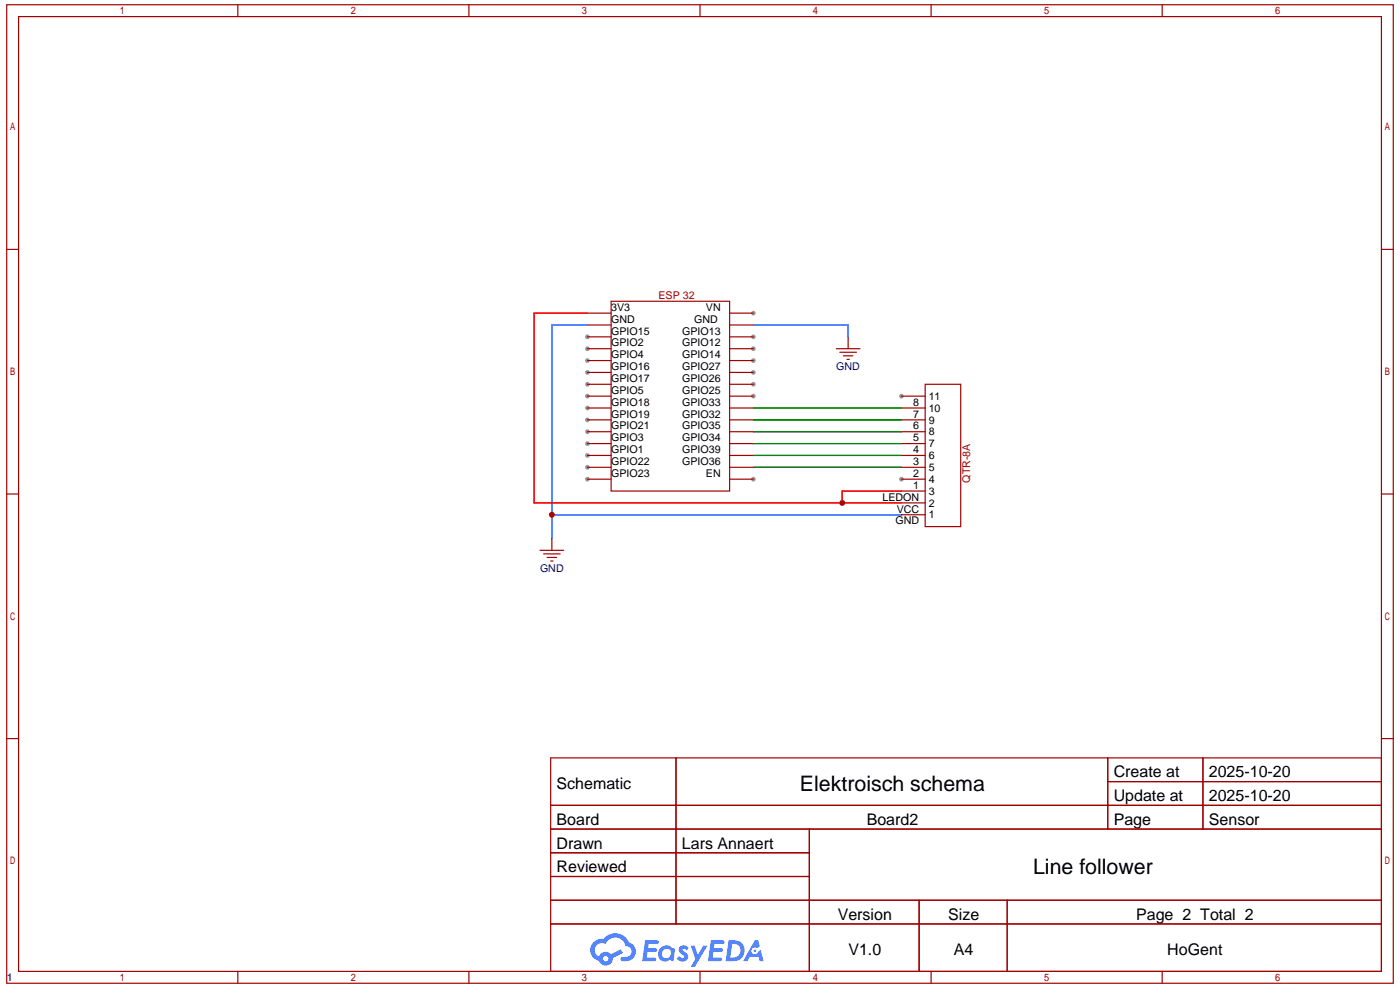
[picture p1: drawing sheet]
<svg xmlns="http://www.w3.org/2000/svg" width="297mm" height="210mm" viewBox="0 0 297 210" stroke-linecap="round" stroke-linejoin="round" font-family="sans-serif">
<g fill="#999">
<circle cx="124.7" cy="71.4" r=".5"/>
<circle cx="124.7" cy="74" r=".5"/>
<circle cx="124.7" cy="76.5" r=".5"/>
<circle cx="124.7" cy="79" r=".5"/>
<circle cx="124.7" cy="81.5" r=".5"/>
<circle cx="124.7" cy="84" r=".5"/>
<circle cx="124.7" cy="86.5" r=".5"/>
<circle cx="124.7" cy="89.1" r=".5"/>
<circle cx="124.7" cy="91.6" r=".5"/>
<circle cx="124.7" cy="94.1" r=".5"/>
<circle cx="124.7" cy="96.6" r=".5"/>
<circle cx="124.7" cy="99.1" r=".5"/>
<circle cx="124.7" cy="101.6" r=".5"/>
<circle cx="159.9" cy="66.4" r=".5"/>
<circle cx="159.9" cy="71.4" r=".5"/>
<circle cx="159.9" cy="74" r=".5"/>
<circle cx="159.9" cy="76.5" r=".5"/>
<circle cx="159.9" cy="79" r=".5"/>
<circle cx="159.9" cy="81.5" r=".5"/>
<circle cx="159.9" cy="84" r=".5"/>
<circle cx="159.9" cy="101.6" r=".5"/>
<circle cx="191.4" cy="101.6" r=".5"/>
<circle cx="191.4" cy="84" r=".5"/>
</g>
<g fill="none" stroke="#a10000" stroke-width=".25">
<path d="M1.4 1h294.4v207.5h-294.4zM3.9 3.5h289.3v202.5h-289.3zM50.5 1v2.5M99.5 1v2.5M148.6 1v2.5M197.6 1v2.5M246.7 1v2.5M1.4 52.9h2.5M293.2 52.9h2.6M1.4 104.8h2.5M293.2 104.8h2.6M1.4 156.7h2.5"/>
<path d="M293.2 156.7h2.6M116.9 160.7h176.3v45.3h-176.3zM116.9 170.8h176.3M116.9 175.8h176.3M143.5 160.7v35.3M171.8 175.8v30.2M235.1 160.7v15.1M235.1 165.8h58.1M255.4 160.7v15.1M116.9 180.9h54.9M116.9 190.9h176.3M116.9 185.9h54.9"/>
<path d="M116.9 196h176.3M195.1 190.9v15.1M213.8 190.9v15.1M50.5 206v2.5M99.5 206v2.5M148.6 206v2.5M197.6 206v2.5M246.7 206v2.5"/>
</g>
<g fill="#5487ff">
<path d="M144.4 200.8a1.29 1.29 0 0 1 1.8 .2l-.4 .7a.54 .54 0 0 0-.9-.3l.1 .2a1.27 1.27 0 0 1 .8 2 1.52 1.52 0 0 1-2.2-.3l.5-.6 .8 .5a.31 .31 0 0 0 .4-.3 .31 .31 0 0 0-.3-.3 1.11 1.11 0 0 1-.6-1.8z"/>
<path d="M146.6 200.6h.8l.7 1.9 1.2-1.9h.9l-2.7 4.5h-.9l1-1.7z"/>
<path d="M136.9 199.4h1.7a1.29 1.29 0 0 1 1.2 .2 .39 .39 0 0 1-.4 .6h-1.7l-.1 .9h1.6a.39 .39 0 0 1 .3 .5 .39 .39 0 0 1-.4 .3h-1.6l-.2 1.2h1.3a.45 .45 0 0 1 .5 .1 .45 .45 0 0 1 .2 .5l-.4 .2h-2.6z"/>
<path d="M150.9 199.4h1.6a1.31 1.31 0 0 1 1.3 .2 .39 .39 0 0 1-.4 .6h-1.7l-.2 .9h1.7a.39 .39 0 0 1 .3 .5 .39 .39 0 0 1-.4 .3h-1.7l-.1 1.2h1.3a.45 .45 0 0 1 .5 .1 .45 .45 0 0 1 .1 .5l-.3 .2h-2.6z"/>
<path d="M160.2 199.4h.7l.4 1.4-.6 .3a.75 .75 0 0 0-1.1 .3 .75 .75 0 0 0 .4 1 .75 .75 0 0 0 1-.6l.5-.3 .6 2.4h-.8l-.3-1h-1.8l-.5 1h-1z"/>
<path d="M154.7 199.4l-.7 4.5h1.5a2.25 2.25 0 0 0 2.6-2.3 2.25 2.25 0 0 0-2.7-2.2zM155.4 200.2a1.49 1.49 0 0 1 1.8 1.5 1.49 1.49 0 0 1-1.9 1.4h-.3z"/>
<path d="M140.1 201.2a1.57 1.57 0 0 0-.1 2.2 1.57 1.57 0 0 0 2.2 .1l.8 .4 .3-2.5-.2-.3h-.4a1.58 1.58 0 0 0-2.6 .1zM140.8 201.6a.97 .97 0 0 1 1.6 .4 .97 .97 0 0 1-1 1.2 .93 .93 0 0 1-.9-.6 .93 .93 0 0 1 .3-1z"/>
<path d="M126 199.8a2.34 2.34 0 0 0 1.1 4 1.53 1.53 0 0 0 1.8 1 1.53 1.53 0 0 0 1.2-1.6l2.1-1.1-.4-.8-2.1 1.1a1.56 1.56 0 0 0-2.6 .4 1.48 1.48 0 0 1-.7-2 1.48 1.48 0 0 1 2.2-.5 2.21 2.21 0 0 1 2.2-1.4 2.21 2.21 0 0 1 2 1.8 1.15 1.15 0 0 1 1.2 1 1.15 1.15 0 0 1-1 1.3h-.7a.46 .46 0 0 0-.6 .3 .46 .46 0 0 0 .4 .6 2.15 2.15 0 0 0 2.5-1 2.15 2.15 0 0 0-.3-2.6l-.8-.4a3.2 3.2 0 0 0-5.4-.8l-1.1 .1zM128 203.3a.6 .6 0 0 1 1.2 0 .6 .6 0 0 1-1.2 0z"/>
<circle cx="160.2" cy="201.7" r=".28"/>
</g>
<g fill="none" stroke="#a10000" stroke-width=".25">
<path d="M124.7 66.4h5M124.7 68.9h5M124.7 71.4h5M124.7 74h5M124.7 76.5h5M124.7 79h5M129.7 63.9h25.2v40.2h-25.2zM154.9 66.4h5M154.9 68.9h5M154.9 71.4h5M154.9 74h5M154.9 76.5h5"/>
<path d="M154.9 79h5M177.5 74h5.1M178.3 74.7h3.5M179 75.5h2M179.8 76.2h.5M180 71.4v2.6M124.7 81.5h5M124.7 84h5M124.7 86.5h5M124.7 89.1h5M124.7 91.6h5M124.7 94.1h5"/>
<path d="M124.7 96.6h5M124.7 99.1h5M154.9 81.5h5M154.9 84h5M154.9 86.5h5M154.9 89.1h5M154.9 91.6h5M154.9 94.1h5M154.9 96.6h5M154.9 99.1h5M191.4 84h5M191.4 86.5h5"/>
<path d="M191.4 89.1h5M191.4 91.6h5M191.4 94.1h5M191.4 96.6h5M191.4 99.1h5M196.4 81.5h7.5v30.2h-7.5zM114.6 116.7h5.1M115.4 117.5h3.5M116.1 118.2h2.1M116.9 119h.5M117.1 114.2v2.5M124.7 101.6h5"/>
<path d="M154.9 101.6h5M191.4 101.6h5M191.4 109.2h5M191.4 106.7h5M191.4 104.1h5"/>
</g>
<path d="M124.7 68.9h-7.6v45.3M159.9 68.9h20.1v2.5M117.1 109.2h74.3" fill="none" stroke="#00f" stroke-width=".25"/>
<path d="M159.9 91.6h31.5M159.9 94.1h31.5M159.9 86.5h31.5M159.9 96.6h31.5M159.9 89.1h31.5M159.9 99.1h31.5" fill="none" stroke="#008700" stroke-width=".25"/>
<path d="M124.7 66.4h-11.3v40.3h78M191.4 104.1h-12.6v2.6" fill="none" stroke="#f00" stroke-width=".25"/>
<g fill="#c00">
<circle cx="117.1" cy="109.2" r=".63"/>
<circle cx="178.8" cy="106.7" r=".63"/>
</g>
<g font-size="4.5">
<text x="169.8" y="167.7">Elektroisch schema</text>
<text x="219.3" y="185.3">Line follower</text>
</g>
<g font-size="3.4">
<text x="118.2" y="167.4">Schematic</text>
<text x="236.4" y="164.9">Create at</text>
<text x="256.6" y="164.9">2025-10-20</text>
<text x="236.4" y="169.9">Update at</text>
<text x="256.6" y="169.9">2025-10-20</text>
<text x="118.2" y="174.9">Board</text>
<text x="118.2" y="180">Drawn</text>
<text x="144.8" y="180">Lars Annaert</text>
<text x="184" y="174.9">Board2</text>
<text x="236.4" y="174.9">Page</text>
<text x="256.6" y="174.9">Sensor</text>
<text x="118.2" y="185">Reviewed</text>
<text x="177.8" y="195.1">Version</text>
<text x="201.3" y="195.1">Size</text>
<text x="241.2" y="195.1">Page 2 Total 2</text>
<text x="180.1" y="202.6">V1.0</text>
<text x="202.5" y="202.6">A4</text>
<text x="247.8" y="202.6">HoGent</text>
</g>
<g font-size="2.3">
<text x="129.7" y="65.9">3V3</text>
<text x="149.8" y="65.9">VN</text>
<text x="129.7" y="68.5">GND</text>
<text x="129.7" y="71">GPIO15</text>
<text x="144.8" y="71">GPIO13</text>
<text x="147.3" y="68.5">GND</text>
<text x="129.7" y="73.5">GPIO2</text>
<text x="129.7" y="76">GPIO4</text>
<text x="144.8" y="73.5">GPIO12</text>
<text x="144.8" y="76">GPIO14</text>
<text x="129.7" y="78.5">GPIO16</text>
<text x="129.7" y="81">GPIO17</text>
<text x="129.7" y="83.5">GPIO5</text>
<text x="144.8" y="78.5">GPIO27</text>
<text x="144.8" y="81">GPIO26</text>
<text x="144.8" y="83.5">GPIO25</text>
<text x="129.7" y="86.1">GPIO18</text>
<text x="129.7" y="88.6">GPIO19</text>
<text x="144.8" y="86.1">GPIO33</text>
<text x="144.8" y="88.6">GPIO32</text>
<text x="193.9" y="88.6">7</text>
<text x="193.9" y="86.1">8</text>
<text x="197.1" y="89.8">9</text>
<text x="197.1" y="87.3">10</text>
<text x="197.1" y="84.8">11</text>
<text x="129.7" y="91.1">GPIO21</text>
<text x="129.7" y="93.6">GPIO3</text>
<text x="144.8" y="91.1">GPIO35</text>
<text x="144.8" y="93.6">GPIO34</text>
<text x="193.9" y="93.6">5</text>
<text x="193.9" y="91.1">6</text>
<text x="197.1" y="94.9">7</text>
<text x="197.1" y="92.4">8</text>
<text x="129.7" y="96.1">GPIO1</text>
<text x="129.7" y="98.6">GPIO22</text>
<text x="129.7" y="101.2">GPIO23</text>
<text x="144.8" y="96.1">GPIO39</text>
<text x="144.8" y="98.6">GPIO36</text>
<text x="149.8" y="101.2">EN</text>
<text x="193.9" y="101.2">2</text>
<text x="193.9" y="98.6">3</text>
<text x="193.9" y="96.1">4</text>
<text x="197.1" y="99.9">5</text>
<text x="197.1" y="97.4">6</text>
<text x="187.3" y="106.2">LEDON</text>
<text x="193.9" y="103.7">1</text>
<text x="197.1" y="107.4">2</text>
<text x="197.1" y="104.9">3</text>
<text x="197.1" y="102.4">4</text>
<text x="190.1" y="111.2">GND</text>
<text x="190.3" y="108.7">VCC</text>
<text x="197.1" y="110">1</text>
</g>
<g font-size="2.3" fill="#a00000">
<text x="139.8" y="63.4">ESP 32</text>
<text x="206" y="102.4" transform="rotate(-90 206 102.4)">QTR-8A</text>
</g>
<g font-size="2.3" fill="#000080">
<text x="177.5" y="78.5">GND</text>
<text x="114.6" y="121.3">GND</text>
<text x="1.4" y="208.1">1</text>
</g>
</svg>
